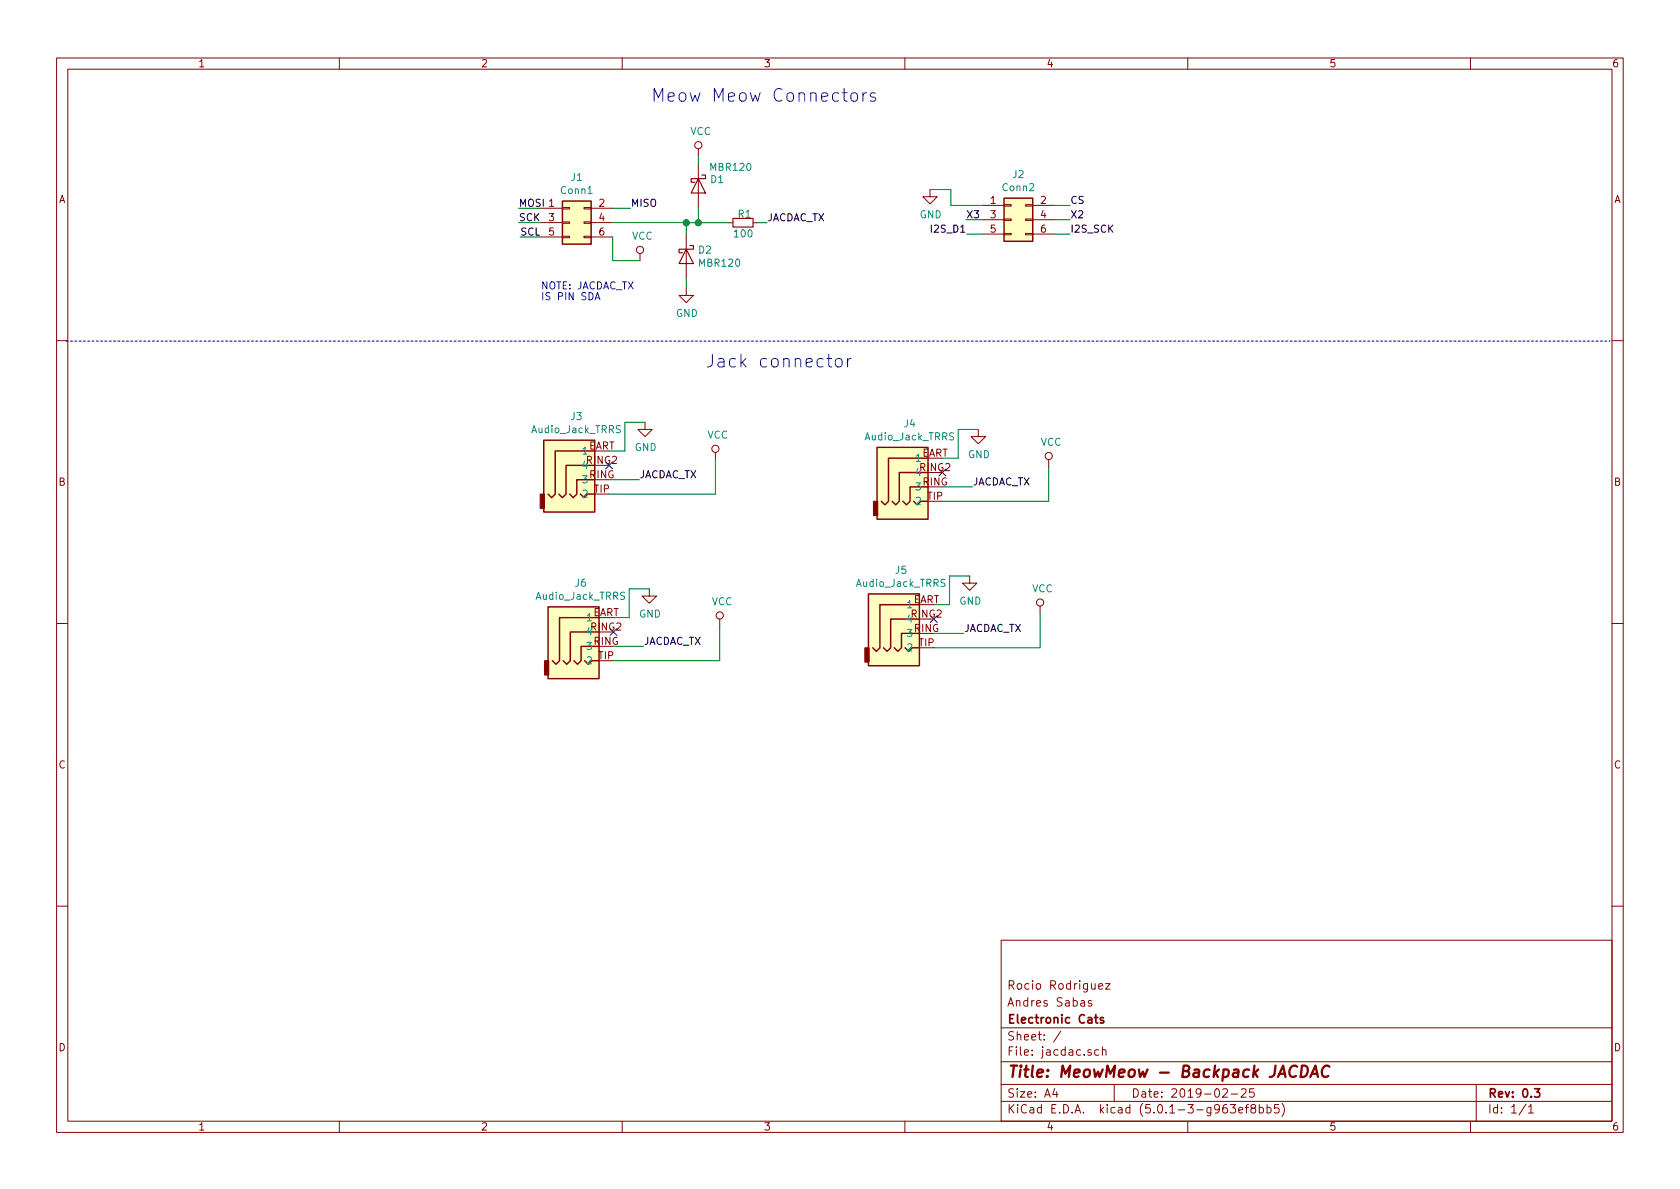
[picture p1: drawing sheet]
EESchema Schematic File Version 4
LIBS:jacdac-cache
EELAYER 26 0
EELAYER END
$Descr A4 11693 8268
encoding utf-8
Sheet 1 1
Title "MeowMeow - Backpack JACDAC"
Date "2019-02-25"
Rev "0.3"
Comp "Electronic Cats"
Comment1 "Andres Sabas"
Comment2 "Rocio Rodriguez"
Comment3 ""
Comment4 ""
$EndDescr
$Comp
L Connector_Generic:Conn_02x03_Odd_Even J1
U 1 1
P 3965 1540
F 0 "J1" H 4015 1857 50  0000 C CNN
F 1 "Conn1" H 4015 1766 50  0000 C CNN
F 2 "Pines:61300621121" H 3965 1540 50  0001 C CNN
F 3 "~" H 3965 1540 50  0001 C CNN
	1    3965 1540
	1    0    0    -1  
$EndComp
$Comp
L Connector_Generic:Conn_02x03_Odd_Even J2
U 1 1
P 7039 1520
F 0 "J2" H 7089 1837 50  0000 C CNN
F 1 "Conn2" H 7089 1746 50  0000 C CNN
F 2 "Pines:61300621121" H 7039 1520 50  0001 C CNN
F 3 "~" H 7039 1520 50  0001 C CNN
	1    7039 1520
	1    0    0    -1  
$EndComp
Wire Wire Line
	3765 1440 3610 1440
Wire Wire Line
	3765 1540 3610 1540
Wire Wire Line
	3765 1640 3620 1640
Wire Wire Line
	4265 1440 4390 1440
Wire Wire Line
	6839 1520 6724 1520
Wire Wire Line
	6839 1620 6729 1620
Wire Wire Line
	7339 1420 7449 1420
Wire Wire Line
	7339 1520 7449 1520
Wire Wire Line
	7339 1620 7449 1620
Text Label 3610 1440 0    50   ~ 0
MOSI
Text Label 4390 1440 0    50   ~ 0
MISO
Text Label 3610 1540 0    50   ~ 0
SCK
Text Label 5340 1541 0    50   ~ 0
JACDAC_TX
Text Label 3620 1640 0    50   ~ 0
SCL
Text Label 7449 1420 0    50   ~ 0
CS
Text Label 6724 1520 0    50   ~ 0
X3
Text Label 7449 1520 0    50   ~ 0
X2
Text Label 6729 1620 2    50   ~ 0
I2S_D1
Text Label 7449 1620 0    50   ~ 0
I2S_SCK
$Comp
L power:GND #PWR0101
U 1 1
P 6474 1310
F 0 "#PWR0101" H 6474 1060 50  0001 C CNN
F 1 "GND" H 6479 1137 50  0000 C CNN
F 2 "" H 6474 1310 50  0001 C CNN
F 3 "" H 6474 1310 50  0001 C CNN
	1    6474 1310
	1    0    0    -1  
$EndComp
Wire Wire Line
	6619 1420 6839 1420
$Comp
L power:VCC #PWR0102
U 1 1
P 4455 1805
F 0 "#PWR0102" H 4455 1655 50  0001 C CNN
F 1 "VCC" H 4472 1978 50  0000 C CNN
F 2 "" H 4455 1805 50  0001 C CNN
F 3 "" H 4455 1805 50  0001 C CNN
	1    4455 1805
	1    0    0    -1  
$EndComp
Text Notes 4530 710  0    89   ~ 0
Meow Meow Connectors
Wire Wire Line
	6619 1420 6619 1310
Wire Wire Line
	6619 1310 6474 1310
Wire Wire Line
	4265 1640 4265 1805
Wire Wire Line
	4265 1805 4455 1805
Text Notes 3764 2090 0    50   ~ 0
NOTE: JACDAC_TX\nIS PIN SDA
Wire Notes Line
	460  2365 11205 2365
Wire Notes Line
	11205 2365 11205 2360
NoConn ~ 4240 3230
$Comp
L power:GND #PWR0103
U 1 1
P 4490 2930
F 0 "#PWR0103" H 4490 2680 50  0001 C CNN
F 1 "GND" H 4495 2757 50  0000 C CNN
F 2 "" H 4490 2930 50  0001 C CNN
F 3 "" H 4490 2930 50  0001 C CNN
	1    4490 2930
	1    0    0    -1  
$EndComp
Text Label 4450 3330 0    50   ~ 0
JACDAC_TX
$Comp
L power:VCC #PWR0104
U 1 1
P 4980 3190
F 0 "#PWR0104" H 4980 3040 50  0001 C CNN
F 1 "VCC" H 4997 3363 50  0000 C CNN
F 2 "" H 4980 3190 50  0001 C CNN
F 3 "" H 4980 3190 50  0001 C CNN
	1    4980 3190
	1    0    0    -1  
$EndComp
$Comp
L Connector:Audio_Jack_TRRS J3
U 1 1
P 4040 3230
F 0 "J3" H 4013 3572 50  0000 C CNN
F 1 "Audio_Jack_TRRS" H 4013 3481 50  0000 C CNN
F 2 "Connectors:AUDIO-JACK-TRRS-SMD" H 4040 3230 50  0001 C CNN
F 3 "~" H 4040 3230 50  0001 C CNN
	1    4040 3230
	1    0    0    -1  
$EndComp
Wire Wire Line
	4240 3130 4350 3130
Wire Wire Line
	4350 3130 4350 2930
Wire Wire Line
	4350 2930 4490 2930
Wire Wire Line
	4240 3430 4980 3430
Wire Wire Line
	4980 3190 4980 3430
Wire Wire Line
	4240 3330 4450 3330
NoConn ~ 4270 4390
$Comp
L power:GND #PWR04
U 1 1
P 4520 4090
F 0 "#PWR04" H 4520 3840 50  0001 C CNN
F 1 "GND" H 4525 3917 50  0000 C CNN
F 2 "" H 4520 4090 50  0001 C CNN
F 3 "" H 4520 4090 50  0001 C CNN
	1    4520 4090
	1    0    0    -1  
$EndComp
Text Label 4480 4490 0    50   ~ 0
JACDAC_TX
$Comp
L power:VCC #PWR06
U 1 1
P 5010 4350
F 0 "#PWR06" H 5010 4200 50  0001 C CNN
F 1 "VCC" H 5027 4523 50  0000 C CNN
F 2 "" H 5010 4350 50  0001 C CNN
F 3 "" H 5010 4350 50  0001 C CNN
	1    5010 4350
	1    0    0    -1  
$EndComp
$Comp
L Connector:Audio_Jack_TRRS J6
U 1 1
P 4070 4390
F 0 "J6" H 4043 4732 50  0000 C CNN
F 1 "Audio_Jack_TRRS" H 4043 4641 50  0000 C CNN
F 2 "Connectors:AUDIO-JACK-TRRS-SMD" H 4070 4390 50  0001 C CNN
F 3 "~" H 4070 4390 50  0001 C CNN
	1    4070 4390
	1    0    0    -1  
$EndComp
Wire Wire Line
	4270 4290 4380 4290
Wire Wire Line
	4380 4290 4380 4090
Wire Wire Line
	4380 4090 4520 4090
Wire Wire Line
	4270 4590 5010 4590
Wire Wire Line
	5010 4350 5010 4590
Wire Wire Line
	4270 4490 4480 4490
NoConn ~ 6560 3280
$Comp
L power:GND #PWR01
U 1 1
P 6810 2980
F 0 "#PWR01" H 6810 2730 50  0001 C CNN
F 1 "GND" H 6815 2807 50  0000 C CNN
F 2 "" H 6810 2980 50  0001 C CNN
F 3 "" H 6810 2980 50  0001 C CNN
	1    6810 2980
	1    0    0    -1  
$EndComp
Text Label 6770 3380 0    50   ~ 0
JACDAC_TX
$Comp
L power:VCC #PWR02
U 1 1
P 7300 3240
F 0 "#PWR02" H 7300 3090 50  0001 C CNN
F 1 "VCC" H 7317 3413 50  0000 C CNN
F 2 "" H 7300 3240 50  0001 C CNN
F 3 "" H 7300 3240 50  0001 C CNN
	1    7300 3240
	1    0    0    -1  
$EndComp
$Comp
L Connector:Audio_Jack_TRRS J4
U 1 1
P 6360 3280
F 0 "J4" H 6333 3622 50  0000 C CNN
F 1 "Audio_Jack_TRRS" H 6333 3531 50  0000 C CNN
F 2 "Connectors:AUDIO-JACK-TRRS-SMD" H 6360 3280 50  0001 C CNN
F 3 "~" H 6360 3280 50  0001 C CNN
	1    6360 3280
	1    0    0    -1  
$EndComp
Wire Wire Line
	6560 3180 6670 3180
Wire Wire Line
	6670 3180 6670 2980
Wire Wire Line
	6670 2980 6810 2980
Wire Wire Line
	6560 3480 7300 3480
Wire Wire Line
	7300 3240 7300 3480
Wire Wire Line
	6560 3380 6770 3380
NoConn ~ 6500 4300
$Comp
L power:GND #PWR03
U 1 1
P 6750 4000
F 0 "#PWR03" H 6750 3750 50  0001 C CNN
F 1 "GND" H 6755 3827 50  0000 C CNN
F 2 "" H 6750 4000 50  0001 C CNN
F 3 "" H 6750 4000 50  0001 C CNN
	1    6750 4000
	1    0    0    -1  
$EndComp
Text Label 6710 4400 0    50   ~ 0
JACDAC_TX
$Comp
L power:VCC #PWR05
U 1 1
P 7240 4260
F 0 "#PWR05" H 7240 4110 50  0001 C CNN
F 1 "VCC" H 7257 4433 50  0000 C CNN
F 2 "" H 7240 4260 50  0001 C CNN
F 3 "" H 7240 4260 50  0001 C CNN
	1    7240 4260
	1    0    0    -1  
$EndComp
$Comp
L Connector:Audio_Jack_TRRS J5
U 1 1
P 6300 4300
F 0 "J5" H 6273 4642 50  0000 C CNN
F 1 "Audio_Jack_TRRS" H 6273 4551 50  0000 C CNN
F 2 "Connectors:AUDIO-JACK-TRRS-SMD" H 6300 4300 50  0001 C CNN
F 3 "~" H 6300 4300 50  0001 C CNN
	1    6300 4300
	1    0    0    -1  
$EndComp
Wire Wire Line
	6500 4200 6610 4200
Wire Wire Line
	6610 4200 6610 4000
Wire Wire Line
	6610 4000 6750 4000
Wire Wire Line
	6500 4500 7240 4500
Wire Wire Line
	7240 4260 7240 4500
Wire Wire Line
	6500 4400 6710 4400
Text Notes 4910 2560 0    89   ~ 0
Jack connector
$Comp
L Device:D_Schottky D2
U 1 1
P 4777 1775
F 0 "D2" V 4731 1854 50  0000 L CNN
F 1 "MBR120" V 4822 1854 50  0000 L CNN
F 2 "Diodes_SMD:D_SOD-123F" H 4777 1775 50  0001 C CNN
F 3 "~" H 4777 1775 50  0001 C CNN
	1    4777 1775
	0    1    1    0   
$EndComp
$Comp
L Device:D_Schottky D1
U 1 1
P 4861 1284
F 0 "D1" V 4815 1363 50  0000 L CNN
F 1 "MBR120" V 4730 1357 50  0000 L CNN
F 2 "Diodes_SMD:D_SOD-123F" H 4861 1284 50  0001 C CNN
F 3 "~" H 4861 1284 50  0001 C CNN
	1    4861 1284
	0    1    1    0   
$EndComp
$Comp
L Device:R_Small R1
U 1 1
P 5172 1541
F 0 "R1" V 5110 1552 50  0000 C CNN
F 1 "100" V 5247 1543 50  0000 C CNN
F 2 "Resistors_SMD:R_0805_HandSoldering" H 5172 1541 50  0001 C CNN
F 3 "~" H 5172 1541 50  0001 C CNN
	1    5172 1541
	0    1    1    0   
$EndComp
Wire Wire Line
	4777 1625 4777 1541
Wire Wire Line
	4265 1540 4777 1540
Wire Wire Line
	4777 1541 4861 1541
Connection ~ 4777 1541
Wire Wire Line
	4777 1541 4777 1540
Wire Wire Line
	4861 1434 4861 1541
Connection ~ 4861 1541
Wire Wire Line
	4861 1541 5072 1541
Wire Wire Line
	5272 1541 5340 1541
Wire Wire Line
	4777 1925 4777 1997
Wire Wire Line
	4861 1134 4861 1076
$Comp
L power:GND #PWR08
U 1 1
P 4777 1997
F 0 "#PWR08" H 4777 1747 50  0001 C CNN
F 1 "GND" H 4782 1824 50  0000 C CNN
F 2 "" H 4777 1997 50  0001 C CNN
F 3 "" H 4777 1997 50  0001 C CNN
	1    4777 1997
	1    0    0    -1  
$EndComp
$Comp
L power:VCC #PWR07
U 1 1
P 4861 1076
F 0 "#PWR07" H 4861 926 50  0001 C CNN
F 1 "VCC" H 4878 1249 50  0000 C CNN
F 2 "" H 4861 1076 50  0001 C CNN
F 3 "" H 4861 1076 50  0001 C CNN
	1    4861 1076
	1    0    0    -1  
$EndComp
$EndSCHEMATC
